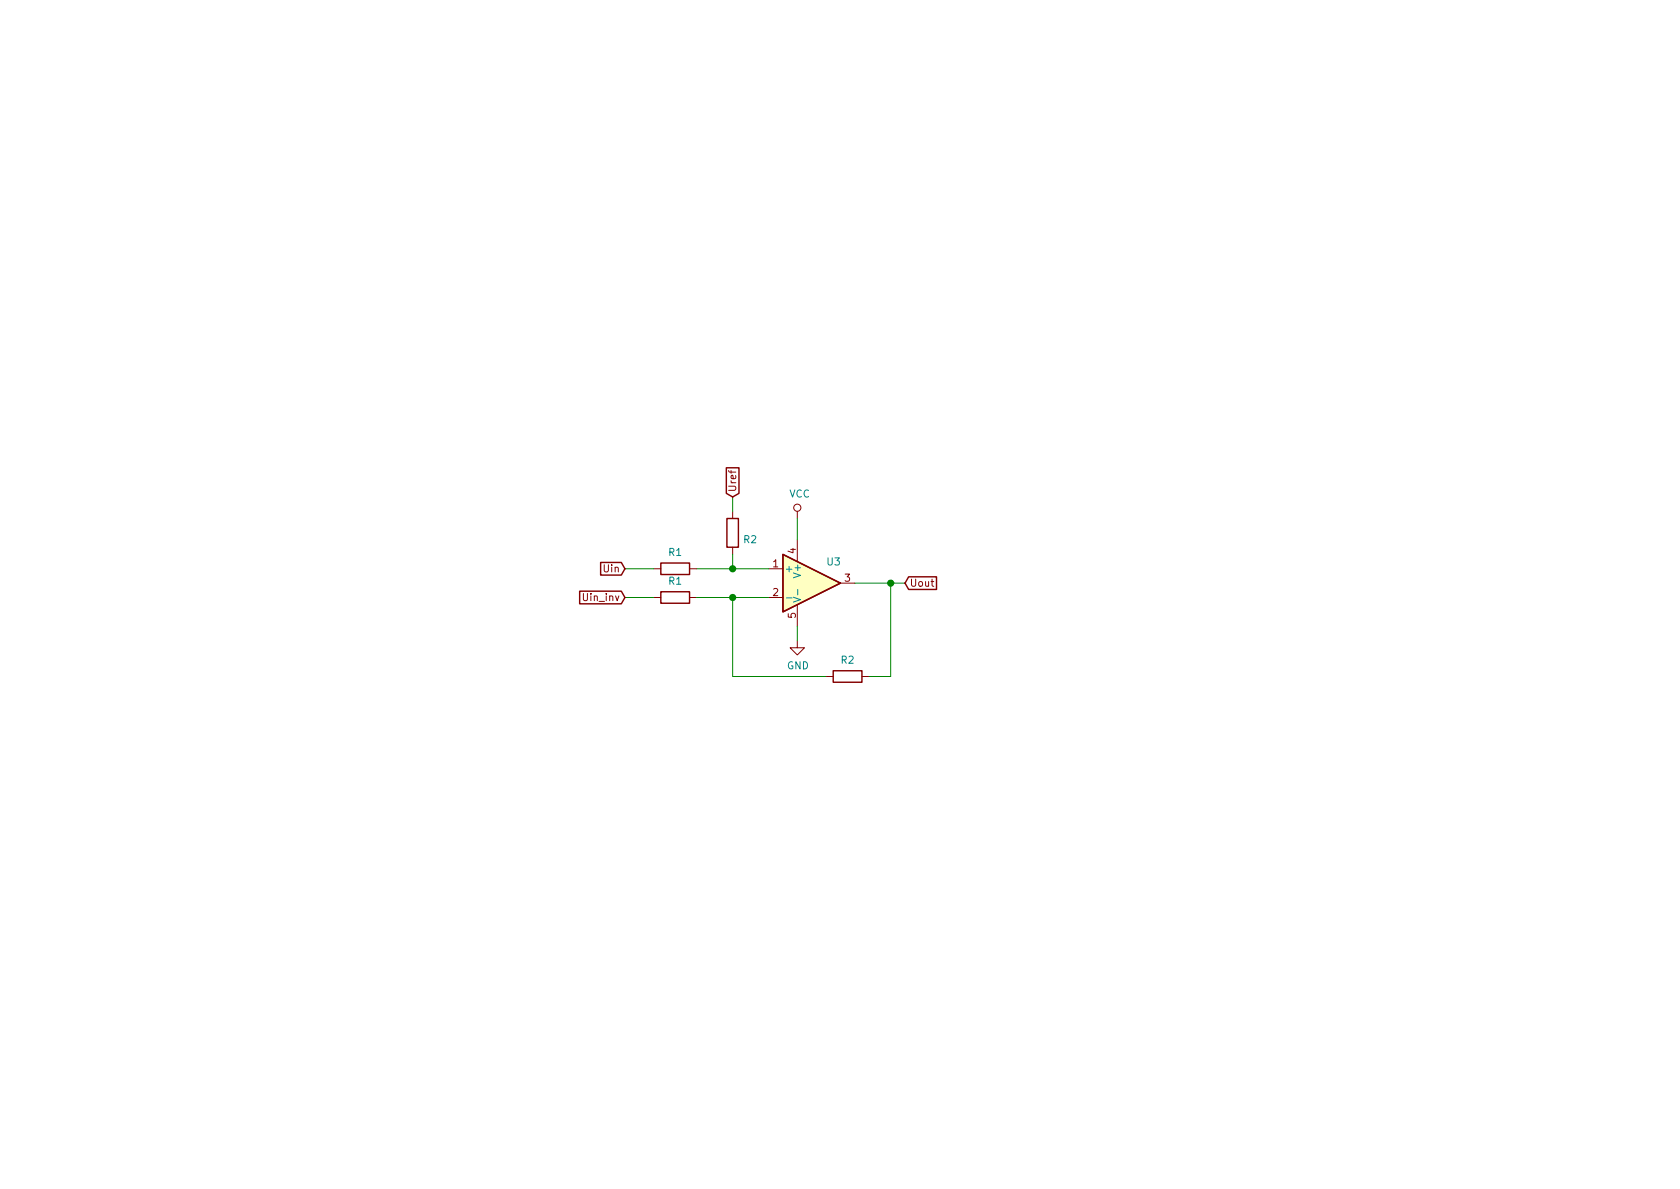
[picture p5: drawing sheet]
<svg xmlns="http://www.w3.org/2000/svg" width="297mm" height="210mm" viewBox="0 0 297 210" stroke-linecap="round" stroke-linejoin="round" font-family="sans-serif">
<path d="M138.4 98l10.2 5.1-10.2 5.1z" fill="#ffffc2" stroke="#ffffc2" stroke-width=".18"/>
<path d="M106.2 99.5h3.7l.6 1.1-.6 1.1h-3.7zM116.8 99.6h5.1v2h-5.1zM128.4 82.7h2.3v4.5l-1.2 .7-1.1-.7zM128.5 91.7h2.1v5.1h-2.1zM138.4 98l10.2 5.1-10.2 5.1zM102.5 104.5h7.4l.6 1.2-.6 1.1h-7.4zM116.8 104.6h5.1v2.1h-5.1zM147.3 118.6h5.1v2h-5.1zM160.7 102h4.9v2.2h-4.9l-.7-1.1z" fill="none" stroke="#840000" stroke-width=".25"/>
<g fill="none" stroke="#840000" stroke-width=".18">
<path d="M129.5 90.4v1.3M129.5 96.8v1.2M141 90.4v1.3M141 95.5v3.8M115.6 100.6h1.2M115.6 105.7h1.2M121.9 100.6h1.3M121.9 105.7h1.3M135.9 100.6h2.5M135.9 105.7h2.5M141 113.3v1.2h1.2l-1.2 1.3-1.3-1.3h1.3M141 106.9v3.8"/>
<path d="M146 119.6h1.3M148.6 103.1h2.5M152.4 119.6h1.3"/>
<circle cx="141" cy="89.8" r=".63"/>
</g>
<path d="M139 105.7h1M140.3 105.6l1.2 .4-1.2 .5M141 104.2v1" fill="none" stroke="#008484" stroke-width=".18"/>
<path d="M129.5 87.9v2.5M129.5 98v2.6M141 91.7v3.8M110.5 105.7h5.1M110.5 100.6h5.1M123.2 105.7h12.7M123.2 100.6h12.7M129.5 105.7v13.9h16.5M141 110.7v2.6M151.1 103.1h8.9M157.5 103.1v16.5h-3.8" fill="none" stroke="#008400" stroke-width=".18"/>
<g fill="#008400" stroke="#008400" stroke-width=".25">
<circle cx="129.5" cy="105.7" r=".51"/>
<circle cx="129.5" cy="100.6" r=".51"/>
<circle cx="157.5" cy="103.1" r=".51"/>
</g>
<g font-size="1.8" fill="#840000">
<text x="130.2" y="87.1" transform="rotate(-90 130.2 87.1)">Uref</text>
<text x="106.9" y="101.2">Uin</text>
<text x="136.7" y="100.3">1</text>
<text x="140.7" y="97.9" transform="rotate(-90 140.7 97.9)">4</text>
<text x="103.3" y="106.3">Uin_inv</text>
<text x="136.7" y="105.4">2</text>
<text x="149.4" y="102.9">3</text>
<text x="160.8" y="103.8">Uout</text>
<text x="140.7" y="109.3" transform="rotate(-90 140.7 109.3)">5</text>
</g>
<g font-size="1.8" fill="#008484">
<text x="139.5" y="88">VCC</text>
<text x="118.3" y="98.3">R1</text>
<text x="131.5" y="96.1">R2</text>
<text x="138.7" y="101.2">+</text>
<text x="141.6" y="101.8" transform="rotate(-90 141.6 101.8)">V+</text>
<text x="146.3" y="100">U3</text>
<text x="118.3" y="103.4">R1</text>
<text x="139.1" y="118.4">GND</text>
<text x="148.7" y="117.4">R2</text>
</g>
</svg>
